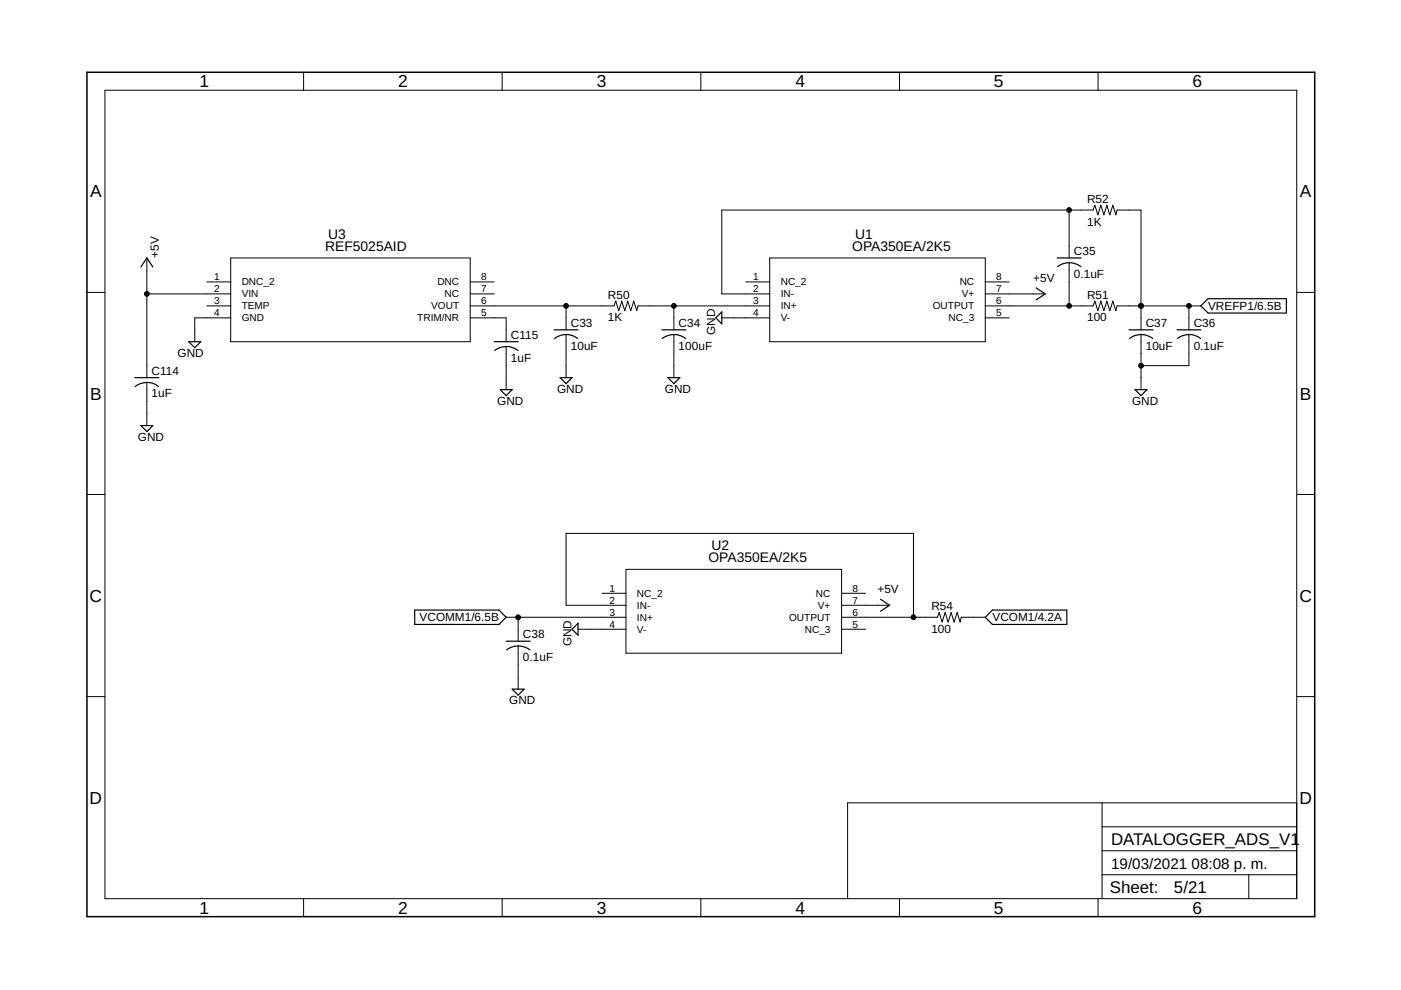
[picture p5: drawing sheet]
<svg xmlns="http://www.w3.org/2000/svg" width="297mm" height="210mm" viewBox="0 0 297 210" stroke-linecap="round" stroke-linejoin="round" font-family="sans-serif">
<g fill="none" stroke="#000" stroke-width=".25">
<path d="M29.9 56.6l1.2-1.9 1.3 1.9M224.1 54.7h5.1M224.2 56.5a4 4 0 0 1 5 0M40 72.5h2.6l-1.3 1.2zM104.8 72.5h5.1M104.9 74.3a4 4 0 0 1 4.9 0M117.5 69.9h5.1M117.6 71.8a4 4 0 0 1 4.9 0M140.3 69.9h5.1M140.4 71.8a4.1 4.1 0 0 1 5 0M153 66.1v2.6l-1.2-1.3zM219.7 61l1.9 1.3-1.9 1.3"/>
<path d="M239.4 69.9h5.1M239.5 71.8a4 4 0 0 1 4.9 0M249.5 69.9h5.1M249.6 71.8a4 4 0 0 1 5 0M254.6 64.9l1.5-1.6h16.6v3.1h-16.6zM28.6 80.1h5.1M28.7 81.9a4 4 0 0 1 4.9 0M29.9 90.2h2.5l-1.3 1.3zM106 82.6h2.6l-1.3 1.3zM118.7 80.1h2.6l-1.3 1.2zM141.6 80.1h2.5l-1.2 1.2zM240.6 82.6h2.6l-1.3 1.3z"/>
<path d="M87.9 129.3h17.9l1.5 1.6-1.5 1.5h-17.9zM107.3 136h5.1M107.4 137.8a4 4 0 0 1 5 0M122.6 132.1v2.6l-1.3-1.3zM186.7 127.1l1.9 1.2-1.9 1.3M208.9 130.9l1.5-1.6h15.8v3.1h-15.8zM108.6 146.1h2.5l-1.2 1.3z"/>
</g>
<g fill="none" stroke="#000" stroke-width=".21">
<path d="M22.2 19.1h252.7v171.4h-252.7zM64.4 15.3v3.8M106.5 15.3v3.8M148.6 15.3v3.8M190.7 15.3v3.8M232.8 15.3v3.8M31.1 54.7v25.4M43.8 59.8h5.1M48.9 54.7h50.8v17.8h-50.8zM99.7 59.8h5.1M158.1 59.8h5.1M163.2 54.7h45.7v17.8h-45.7z"/>
<path d="M208.9 59.8h5.1M226.7 44.5v10.2M226.7 55.7v9.2M18.4 62h3.8M31.1 62.3h17.8M43.8 64.9h5.1M48.9 67.4h-7.6v5.1M99.7 62.3h5.1M99.7 64.9h30.5l.4-1.1 .6 2.1 .6-2.1 .7 2.1 .6-2.1 .6 2.1 .7-2.1 .6 2.1 .3-1h27.9M99.7 67.4h7.6v5.1M107.3 73.5v9.1M120 64.9v5"/>
<path d="M120 70.9v9.2M142.9 64.9v5M142.9 70.9v9.2M153 67.4h10.2M163.2 62.3h-10.2v-17.8h78.8l.3-1 .7 2.1 .6-2.1 .6 2.1 .7-2.1 .6 2.1 .6-2.1 .7 2.1 .2-1.1h5.1v25.4M208.9 62.3h12.7M208.9 64.9h22.9l.3-1.1 .7 2.1 .6-2.1 .6 2.1 .7-2.1 .6 2.1 .6-2.1 .7 2.1 .2-1h17.8M208.9 67.4h5.1M241.9 70.9v11.7M252.1 64.9v5M252.1 70.9v6.6h-10.2M274.9 62h3.8"/>
<path d="M31.1 81.1v9.1M18.4 104.8h3.8M274.9 104.8h3.8M107.3 130.9h25.4M109.9 130.9v5.1M109.9 137v9.1M122.6 133.4h10.1M127.6 125.8h5.1M132.7 128.3h-12.7v-15.2h73.7v17.8M132.7 120.7h45.7v17.8h-45.7zM178.4 125.8h5.1M178.4 128.3h10.2"/>
<path d="M178.4 130.9h20.3l.4-1 .6 2 .7-2 .6 2 .7-2 .6 2 .6-2 .7 2 .2-1h5.1M178.4 133.4h5.1M18.4 147.7h3.8M274.9 147.7h3.8M233.7 170.2v20.3M233.7 175.3h41.2M274.9 170.2h-95.2v20.3M64.4 190.5v3.9M106.5 190.5v3.9M148.6 190.5v3.9M190.7 190.5v3.9M232.8 190.5v3.9"/>
<path d="M233.7 185.5h41.2M233.7 180.4h41.2M264.8 185.5v5"/>
</g>
<path d="M18.4 15.3h260.3v179.1h-260.3z" fill="none" stroke="#000" stroke-width=".32"/>
<g fill="#000" stroke="#000" stroke-width=".21">
<circle cx="226.7" cy="44.5" r=".51"/>
<circle cx="31.1" cy="62.3" r=".51"/>
<circle cx="120" cy="64.9" r=".51"/>
<circle cx="142.9" cy="64.9" r=".51"/>
<circle cx="226.7" cy="64.9" r=".51"/>
<circle cx="241.9" cy="64.9" r=".51"/>
<circle cx="241.9" cy="77.5" r=".51"/>
<circle cx="252.1" cy="64.9" r=".51"/>
<circle cx="109.9" cy="130.9" r=".51"/>
<circle cx="193.7" cy="130.9" r=".51"/>
</g>
<g font-size="3.7">
<text x="42.3" y="18.5">1</text>
<text x="84.4" y="18.5">2</text>
<text x="126.5" y="18.5">3</text>
<text x="168.6" y="18.5">4</text>
<text x="210.7" y="18.5">5</text>
<text x="252.9" y="18.5">6</text>
<text x="19.1" y="41.9">A</text>
<text x="275.6" y="41.9">A</text>
<text x="19.1" y="84.7">B</text>
<text x="275.6" y="84.7">B</text>
<text x="19" y="127.6">C</text>
<text x="275.5" y="127.6">C</text>
<text x="19" y="170.4">D</text>
<text x="275.5" y="170.4">D</text>
<text x="42.3" y="193.7">1</text>
<text x="84.4" y="193.7">2</text>
<text x="126.5" y="193.7">3</text>
<text x="168.6" y="193.7">4</text>
<text x="210.7" y="193.7">5</text>
<text x="252.9" y="193.7">6</text>
</g>
<g font-size="3.6">
<text x="235.6" y="179.1">DATALOGGER_ADS_V1</text>
<text x="235.3" y="189.4">Sheet:</text>
<text x="248.9" y="189.3">5/21</text>
</g>
<g font-size="3.2">
<text x="235.6" y="184.2">19/03/2021</text>
<text x="252.6" y="184.2">08:08 p. m.</text>
</g>
<g font-size="2.9">
<text x="68.9" y="53.2">REF5025AID</text>
<text x="69.6" y="50.7">U3</text>
<text x="180.7" y="53.2">OPA350EA/2K5</text>
<text x="181.3" y="50.7">U1</text>
<text x="150.2" y="119.2">OPA350EA/2K5</text>
<text x="150.8" y="116.7">U2</text>
</g>
<g font-size="2.5">
<text x="230.5" y="47.8">1K</text>
<text x="230.5" y="43">R52</text>
<text x="33.7" y="54.7" transform="rotate(-90 33.7 54.7)">+5V</text>
<text x="219.1" y="59.8">+5V</text>
<text x="227.7" y="58.9">0.1uF</text>
<text x="227.7" y="54.1">C35</text>
<text x="128.9" y="63.3">R50</text>
<text x="230.5" y="63.3">R51</text>
<text x="256.1" y="65.7">VREFP1/6.5B</text>
<text x="108.3" y="71.8">C115</text>
<text x="121" y="69.3">C33</text>
<text x="128.9" y="68.1">1K</text>
<text x="143.9" y="69.3">C34</text>
<text x="151.6" y="71" transform="rotate(-90 151.6 71)">GND</text>
<text x="230.5" y="68.1">100</text>
<text x="242.9" y="69.3">C37</text>
<text x="253.1" y="69.3">C36</text>
<text x="37.7" y="75.6">GND</text>
<text x="108.3" y="76.7">1uF</text>
<text x="121" y="74.1">10uF</text>
<text x="143.9" y="74.1">100uF</text>
<text x="242.9" y="74.1">10uF</text>
<text x="253.1" y="74.1">0.1uF</text>
<text x="32.1" y="79.4">C114</text>
<text x="118.1" y="83.3">GND</text>
<text x="141" y="83.3">GND</text>
<text x="32.1" y="84.3">1uF</text>
<text x="105.4" y="85.8">GND</text>
<text x="240" y="85.8">GND</text>
<text x="29.2" y="93.4">GND</text>
<text x="186" y="125.8">+5V</text>
<text x="89" y="131.8">VCOMM1/6.5B</text>
<text x="197.5" y="129.4">R54</text>
<text x="210.4" y="131.8">VCOM1/4.2A</text>
<text x="110.9" y="135.3">C38</text>
<text x="121.2" y="137" transform="rotate(-90 121.2 137)">GND</text>
<text x="197.5" y="134.2">100</text>
<text x="110.9" y="140.1">0.1uF</text>
<text x="108" y="149.3">GND</text>
</g>
<g font-size="2.1">
<text x="45.4" y="59.4">1</text>
<text x="102" y="59.4">8</text>
<text x="159.7" y="59.4">1</text>
<text x="211.2" y="59.4">8</text>
<text x="45.4" y="62">2</text>
<text x="45.4" y="64.5">3</text>
<text x="51.2" y="60.5">DNC_2</text>
<text x="51.2" y="63.1">VIN</text>
<text x="51.2" y="65.6">TEMP</text>
<text x="91.4" y="65.6">VOUT</text>
<text x="92.7" y="60.5">DNC</text>
<text x="94.3" y="63.1">NC</text>
<text x="102" y="64.5">6</text>
<text x="102" y="62">7</text>
<text x="159.7" y="62">2</text>
<text x="159.7" y="64.5">3</text>
<text x="165.5" y="60.5">NC_2</text>
<text x="165.5" y="63.1">IN-</text>
<text x="165.5" y="65.6">IN+</text>
<text x="197.8" y="65.6">OUTPUT</text>
<text x="203.5" y="60.5">NC</text>
<text x="203.9" y="63.1">V+</text>
<text x="211.2" y="64.5">6</text>
<text x="211.2" y="62">7</text>
<text x="45.4" y="67">4</text>
<text x="51.2" y="68.1">GND</text>
<text x="88.5" y="68.1">TRIM/NR</text>
<text x="102" y="67">5</text>
<text x="159.7" y="67">4</text>
<text x="165.5" y="68.1">V-</text>
<text x="201.1" y="68.1">NC_3</text>
<text x="211.2" y="67">5</text>
<text x="129.2" y="125.4">1</text>
<text x="180.8" y="125.4">8</text>
<text x="129.2" y="128">2</text>
<text x="129.2" y="130.5">3</text>
<text x="135.1" y="126.6">NC_2</text>
<text x="135.1" y="129.1">IN-</text>
<text x="135.1" y="131.6">IN+</text>
<text x="167.3" y="131.6">OUTPUT</text>
<text x="173" y="126.6">NC</text>
<text x="173.4" y="129.1">V+</text>
<text x="180.8" y="130.5">6</text>
<text x="180.8" y="128">7</text>
<text x="129.2" y="133.1">4</text>
<text x="135.1" y="134.2">V-</text>
<text x="170.6" y="134.2">NC_3</text>
<text x="180.8" y="133.1">5</text>
</g>
</svg>
